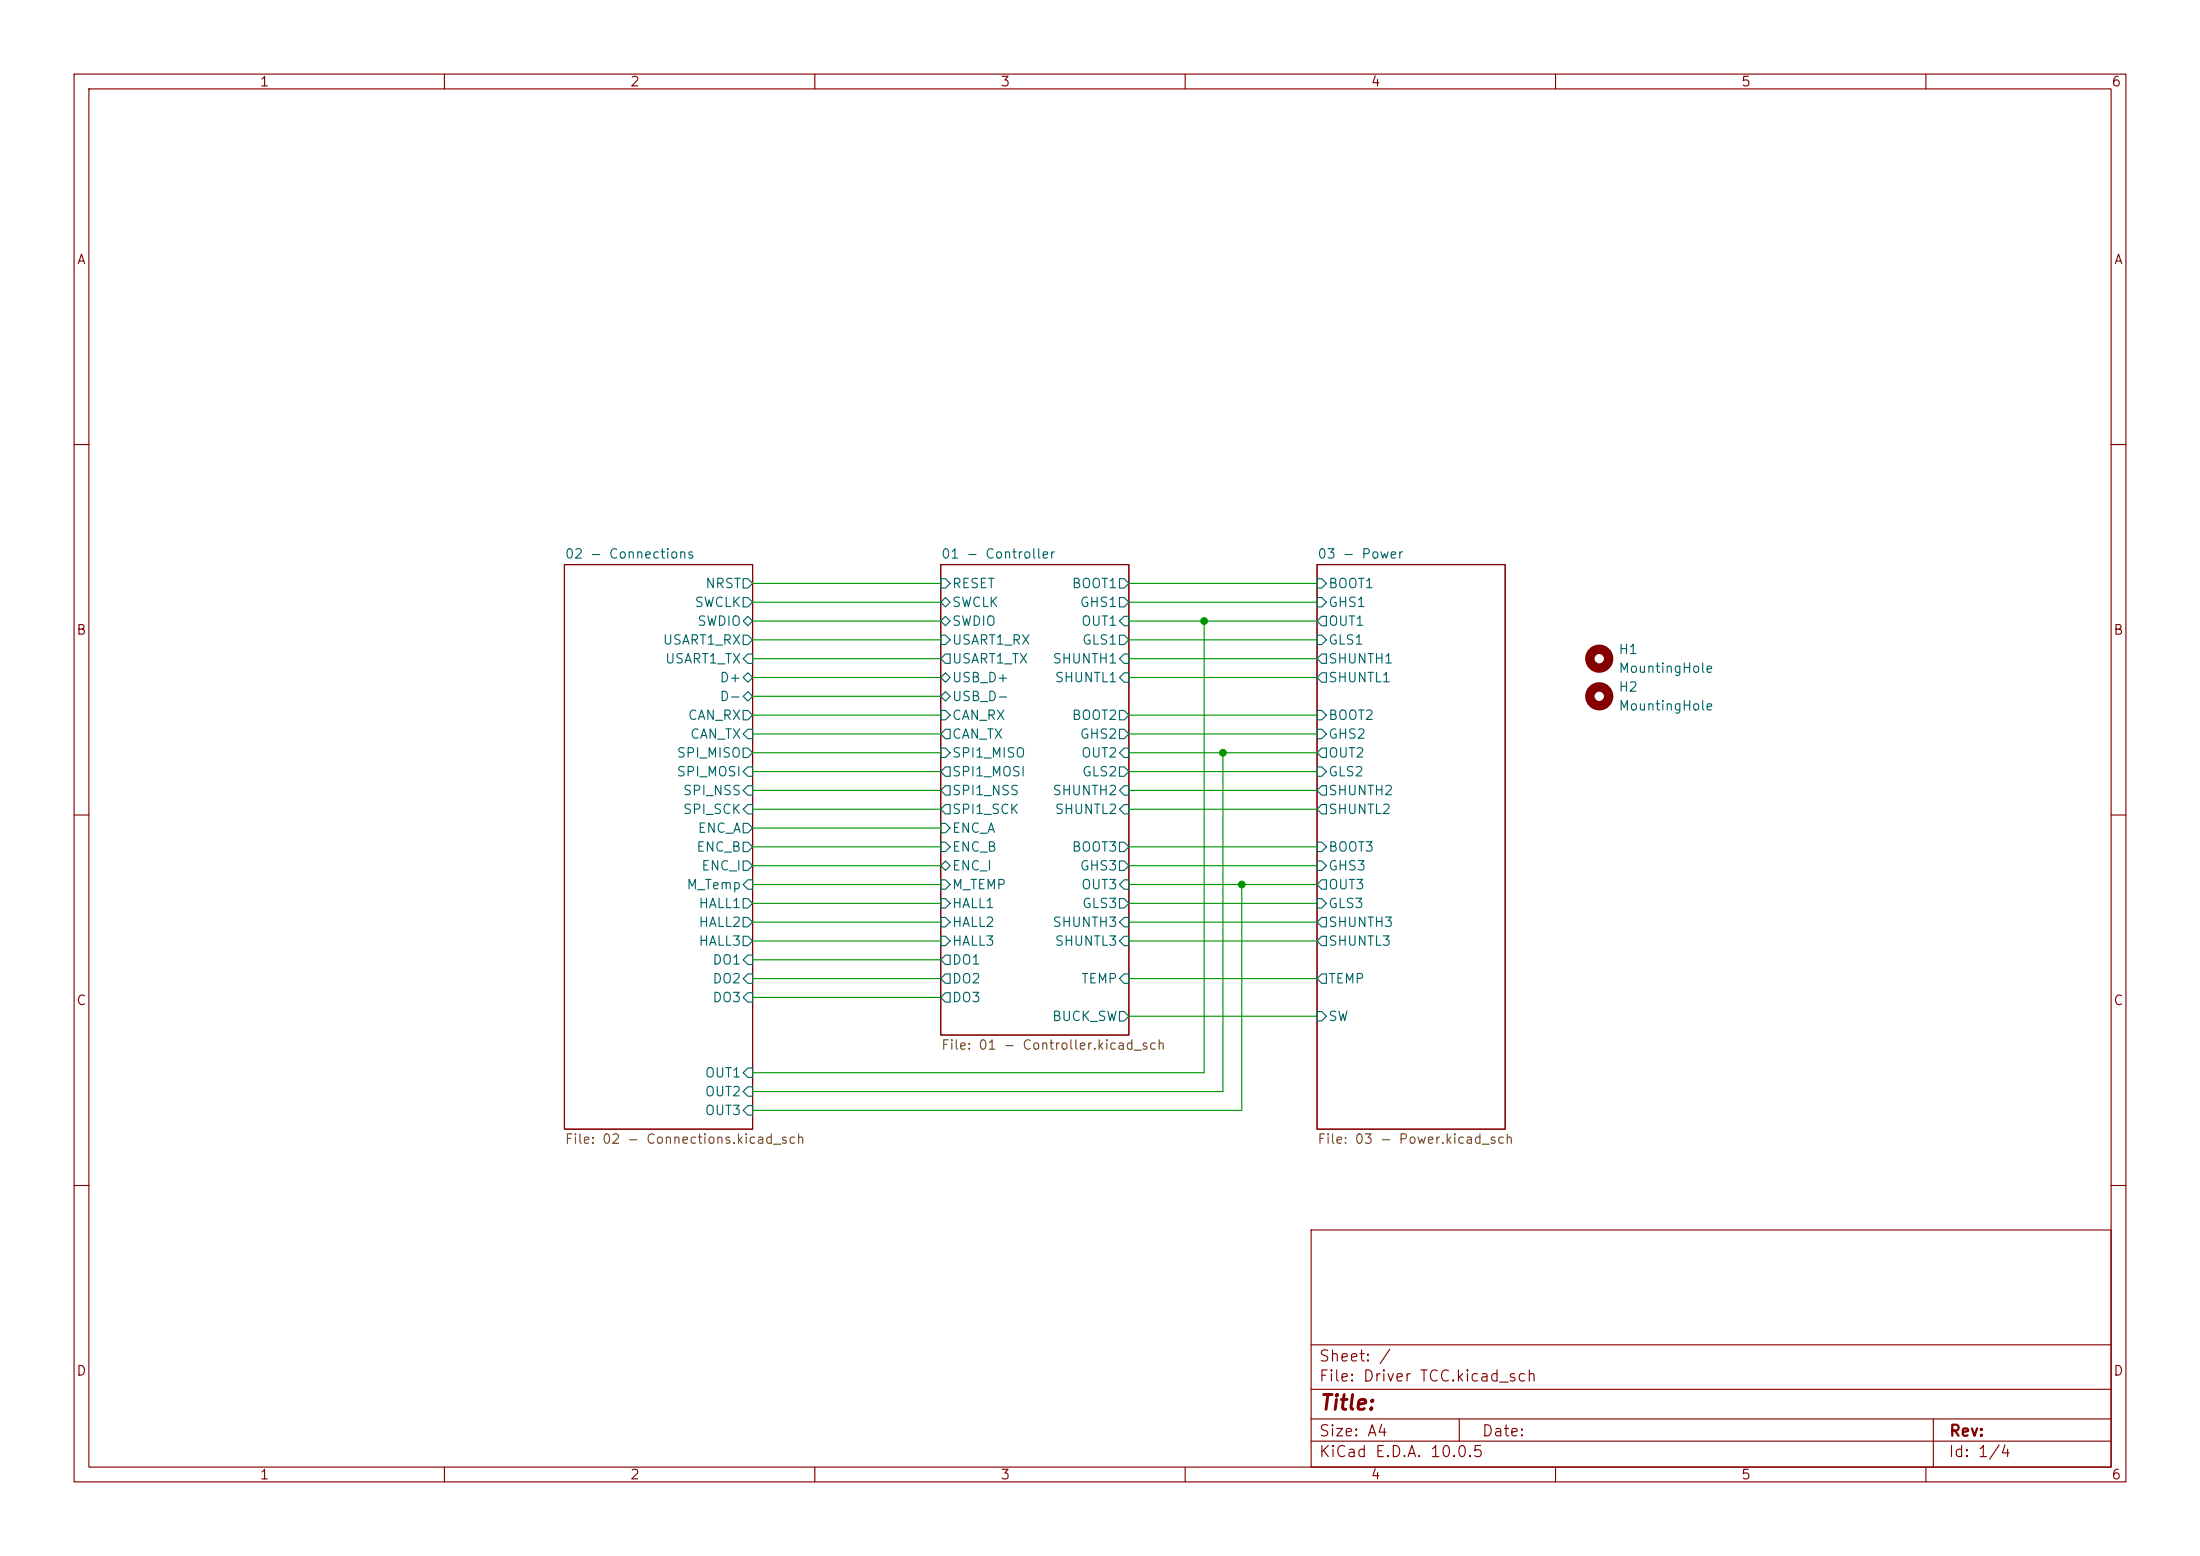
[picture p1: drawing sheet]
(kicad_sch
 (version 20260306)
 (generator "eeschema")
 (generator_version "10.0")
 (paper "A4")
 (lib_symbols
  (symbol "Mechanical:MountingHole"
   (pin_names
    (offset 1.016)) (exclude_from_sim no) (in_bom no) (on_board yes)
   (in_pos_files yes)
   (duplicate_pin_numbers_are_jumpers no)
   (property "Reference" "H" (at 0 5.08 0) (show_name no) (do_not_autoplace no) (effects (font (size 1.27 1.27))))
   (property "Value" "MountingHole" (at 0 3.175 0) (show_name no) (do_not_autoplace no) (effects (font (size 1.27 1.27))))
   (property "Footprint" "" (at 0 0 0) (show_name no) (do_not_autoplace no) (hide yes) (effects (font (size 1.27 1.27))))
   (property "Datasheet" "" (at 0 0 0) (show_name no) (do_not_autoplace no) (hide yes) (effects (font (size 1.27 1.27))))
   (property "Description" "Mounting Hole without connection" (at 0 0 0) (show_name no) (do_not_autoplace no) (hide yes) (effects (font (size 1.27 1.27))))
   (symbol "MountingHole_0_1"
    (circle (center 0 0) (radius 1.27) (stroke (width 1.27) (type default)) (fill (type none))))
   (embedded_fonts no)))
 (junction
  (at 165.1 101.6)
  (diameter 0)
  (color 0 0 0 0))
 (junction
  (at 167.64 119.38)
  (diameter 0)
  (color 0 0 0 0))
 (junction
  (at 162.56 83.82)
  (diameter 0)
  (color 0 0 0 0))
 (wire
  (pts (xy 101.6 149.86) (xy 167.64 149.86))
  (stroke (width 0) (type default)))
 (wire
  (pts (xy 152.4 132.08) (xy 177.8 132.08))
  (stroke (width 0) (type default)))
 (wire
  (pts (xy 101.6 91.44) (xy 127 91.44))
  (stroke (width 0) (type default)))
 (wire
  (pts (xy 101.6 119.38) (xy 127 119.38))
  (stroke (width 0) (type default)))
 (wire
  (pts (xy 152.4 91.44) (xy 177.8 91.44))
  (stroke (width 0) (type default)))
 (wire
  (pts (xy 152.4 124.46) (xy 177.8 124.46))
  (stroke (width 0) (type default)))
 (wire
  (pts (xy 101.6 96.52) (xy 127 96.52))
  (stroke (width 0) (type default)))
 (wire
  (pts (xy 152.4 116.84) (xy 177.8 116.84))
  (stroke (width 0) (type default)))
 (wire
  (pts (xy 152.4 119.38) (xy 167.64 119.38))
  (stroke (width 0) (type default)))
 (wire
  (pts (xy 101.6 99.06) (xy 127 99.06))
  (stroke (width 0) (type default)))
 (wire
  (pts (xy 101.6 121.92) (xy 127 121.92))
  (stroke (width 0) (type default)))
 (wire
  (pts (xy 101.6 111.76) (xy 127 111.76))
  (stroke (width 0) (type default)))
 (wire
  (pts (xy 101.6 78.74) (xy 127 78.74))
  (stroke (width 0) (type default)))
 (wire
  (pts (xy 152.4 114.3) (xy 177.8 114.3))
  (stroke (width 0) (type default)))
 (wire
  (pts (xy 152.4 96.52) (xy 177.8 96.52))
  (stroke (width 0) (type default)))
 (wire
  (pts (xy 152.4 109.22) (xy 177.8 109.22))
  (stroke (width 0) (type default)))
 (wire
  (pts (xy 101.6 101.6) (xy 127 101.6))
  (stroke (width 0) (type default)))
 (wire
  (pts (xy 101.6 129.54) (xy 127 129.54))
  (stroke (width 0) (type default)))
 (wire
  (pts (xy 101.6 114.3) (xy 127 114.3))
  (stroke (width 0) (type default)))
 (wire
  (pts (xy 101.6 83.82) (xy 127 83.82))
  (stroke (width 0) (type default)))
 (wire
  (pts (xy 101.6 109.22) (xy 127 109.22))
  (stroke (width 0) (type default)))
 (wire
  (pts (xy 152.4 86.36) (xy 177.8 86.36))
  (stroke (width 0) (type default)))
 (wire
  (pts (xy 152.4 104.14) (xy 177.8 104.14))
  (stroke (width 0) (type default)))
 (wire
  (pts (xy 101.6 127) (xy 127 127))
  (stroke (width 0) (type default)))
 (wire
  (pts (xy 162.56 83.82) (xy 162.56 144.78))
  (stroke (width 0) (type default)))
 (wire
  (pts (xy 101.6 104.14) (xy 127 104.14))
  (stroke (width 0) (type default)))
 (wire
  (pts (xy 152.4 137.16) (xy 177.8 137.16))
  (stroke (width 0) (type default)))
 (wire
  (pts (xy 101.6 132.08) (xy 127 132.08))
  (stroke (width 0) (type default)))
 (wire
  (pts (xy 101.6 134.62) (xy 127 134.62))
  (stroke (width 0) (type default)))
 (wire
  (pts (xy 101.6 116.84) (xy 127 116.84))
  (stroke (width 0) (type default)))
 (wire
  (pts (xy 101.6 144.78) (xy 162.56 144.78))
  (stroke (width 0) (type default)))
 (wire
  (pts (xy 152.4 101.6) (xy 165.1 101.6))
  (stroke (width 0) (type default)))
 (wire
  (pts (xy 152.4 106.68) (xy 177.8 106.68))
  (stroke (width 0) (type default)))
 (wire
  (pts (xy 101.6 93.98) (xy 127 93.98))
  (stroke (width 0) (type default)))
 (wire
  (pts (xy 167.64 149.86) (xy 167.64 119.38))
  (stroke (width 0) (type default)))
 (wire
  (pts (xy 167.64 119.38) (xy 177.8 119.38))
  (stroke (width 0) (type default)))
 (wire
  (pts (xy 152.4 127) (xy 177.8 127))
  (stroke (width 0) (type default)))
 (wire
  (pts (xy 152.4 83.82) (xy 162.56 83.82))
  (stroke (width 0) (type default)))
 (wire
  (pts (xy 152.4 121.92) (xy 177.8 121.92))
  (stroke (width 0) (type default)))
 (wire
  (pts (xy 101.6 86.36) (xy 127 86.36))
  (stroke (width 0) (type default)))
 (wire
  (pts (xy 101.6 88.9) (xy 127 88.9))
  (stroke (width 0) (type default)))
 (wire
  (pts (xy 152.4 99.06) (xy 177.8 99.06))
  (stroke (width 0) (type default)))
 (wire
  (pts (xy 101.6 106.68) (xy 127 106.68))
  (stroke (width 0) (type default)))
 (wire
  (pts (xy 101.6 124.46) (xy 127 124.46))
  (stroke (width 0) (type default)))
 (wire
  (pts (xy 162.56 83.82) (xy 177.8 83.82))
  (stroke (width 0) (type default)))
 (wire
  (pts (xy 165.1 101.6) (xy 177.8 101.6))
  (stroke (width 0) (type default)))
 (wire
  (pts (xy 152.4 88.9) (xy 177.8 88.9))
  (stroke (width 0) (type default)))
 (wire
  (pts (xy 152.4 78.74) (xy 177.8 78.74))
  (stroke (width 0) (type default)))
 (wire
  (pts (xy 101.6 147.32) (xy 165.1 147.32))
  (stroke (width 0) (type default)))
 (wire
  (pts (xy 152.4 81.28) (xy 177.8 81.28))
  (stroke (width 0) (type default)))
 (wire
  (pts (xy 101.6 81.28) (xy 127 81.28))
  (stroke (width 0) (type default)))
 (wire
  (pts (xy 165.1 101.6) (xy 165.1 147.32))
  (stroke (width 0) (type default)))
 (symbol
  (lib_id "Mechanical:MountingHole")
  (at 215.9 93.98 0)
  (unit 1)
  (body_style 1)
  (exclude_from_sim no)
  (in_bom no)
  (on_board yes)
  (in_pos_files yes)
  (dnp no)
  (fields_autoplaced yes)
  (property "Reference" "H2" (at 218.44 92.7099 0) (show_name no) (do_not_autoplace no) (effects (font (size 1.27 1.27)) (justify left)))
  (property "Value" "MountingHole" (at 218.44 95.2499 0) (show_name no) (do_not_autoplace no) (effects (font (size 1.27 1.27)) (justify left)))
  (property "Footprint" "MountingHole:MountingHole_2.2mm_M2" (at 215.9 93.98 0) (hide yes) (show_name no) (do_not_autoplace no) (effects (font (size 1.27 1.27))))
  (property "Datasheet" "" (at 215.9 93.98 0) (hide yes) (show_name no) (do_not_autoplace no) (effects (font (size 1.27 1.27))))
  (property "Description" "Mounting Hole without connection" (at 215.9 93.98 0) (hide yes) (show_name no) (do_not_autoplace no) (effects (font (size 1.27 1.27)))))
 (symbol
  (lib_id "Mechanical:MountingHole")
  (at 215.9 88.9 0)
  (unit 1)
  (body_style 1)
  (exclude_from_sim no)
  (in_bom no)
  (on_board yes)
  (in_pos_files yes)
  (dnp no)
  (fields_autoplaced yes)
  (property "Reference" "H1" (at 218.44 87.6299 0) (show_name no) (do_not_autoplace no) (effects (font (size 1.27 1.27)) (justify left)))
  (property "Value" "MountingHole" (at 218.44 90.1699 0) (show_name no) (do_not_autoplace no) (effects (font (size 1.27 1.27)) (justify left)))
  (property "Footprint" "MountingHole:MountingHole_2.2mm_M2" (at 215.9 88.9 0) (hide yes) (show_name no) (do_not_autoplace no) (effects (font (size 1.27 1.27))))
  (property "Datasheet" "" (at 215.9 88.9 0) (hide yes) (show_name no) (do_not_autoplace no) (effects (font (size 1.27 1.27))))
  (property "Description" "Mounting Hole without connection" (at 215.9 88.9 0) (hide yes) (show_name no) (do_not_autoplace no) (effects (font (size 1.27 1.27)))))
 (sheet
  (at 127 76.2)
  (size 25.4 63.5)
  (exclude_from_sim no)
  (in_bom yes)
  (on_board yes)
  (dnp no)
  (fields_autoplaced yes)
  (stroke (width 0.1524) (type solid))
  (fill (color 0 0 0 0))
  (property "Sheetname" "01 - Controller" (at 127 75.4884 0) (show_name no) (do_not_autoplace no) (effects (font (size 1.27 1.27)) (justify left bottom)))
  (property "Sheetfile" "01 - Controller.kicad_sch" (at 127 140.2846 0) (show_name no) (do_not_autoplace no) (effects (font (size 1.27 1.27)) (justify left top)))
  (pin "BOOT1" output (at 152.4 78.74 0) (effects (font (size 1.27 1.27)) (justify right)))
  (pin "BOOT2" output (at 152.4 96.52 0) (effects (font (size 1.27 1.27)) (justify right)))
  (pin "BOOT3" output (at 152.4 114.3 0) (effects (font (size 1.27 1.27)) (justify right)))
  (pin "BUCK_SW" output (at 152.4 137.16 0) (effects (font (size 1.27 1.27)) (justify right)))
  (pin "CAN_RX" input (at 127 96.52 180) (effects (font (size 1.27 1.27)) (justify left)))
  (pin "CAN_TX" output (at 127 99.06 180) (effects (font (size 1.27 1.27)) (justify left)))
  (pin "DO1" output (at 127 129.54 180) (effects (font (size 1.27 1.27)) (justify left)))
  (pin "ENC_A" input (at 127 111.76 180) (effects (font (size 1.27 1.27)) (justify left)))
  (pin "ENC_B" input (at 127 114.3 180) (effects (font (size 1.27 1.27)) (justify left)))
  (pin "ENC_I" bidirectional (at 127 116.84 180) (effects (font (size 1.27 1.27)) (justify left)))
  (pin "GHS1" output (at 152.4 81.28 0) (effects (font (size 1.27 1.27)) (justify right)))
  (pin "GHS2" output (at 152.4 99.06 0) (effects (font (size 1.27 1.27)) (justify right)))
  (pin "GHS3" output (at 152.4 116.84 0) (effects (font (size 1.27 1.27)) (justify right)))
  (pin "GLS1" output (at 152.4 86.36 0) (effects (font (size 1.27 1.27)) (justify right)))
  (pin "GLS2" output (at 152.4 104.14 0) (effects (font (size 1.27 1.27)) (justify right)))
  (pin "GLS3" output (at 152.4 121.92 0) (effects (font (size 1.27 1.27)) (justify right)))
  (pin "HALL1" input (at 127 121.92 180) (effects (font (size 1.27 1.27)) (justify left)))
  (pin "HALL2" input (at 127 124.46 180) (effects (font (size 1.27 1.27)) (justify left)))
  (pin "HALL3" input (at 127 127 180) (effects (font (size 1.27 1.27)) (justify left)))
  (pin "OUT1" input (at 152.4 83.82 0) (effects (font (size 1.27 1.27)) (justify right)))
  (pin "OUT2" input (at 152.4 101.6 0) (effects (font (size 1.27 1.27)) (justify right)))
  (pin "OUT3" input (at 152.4 119.38 0) (effects (font (size 1.27 1.27)) (justify right)))
  (pin "RESET" input (at 127 78.74 180) (effects (font (size 1.27 1.27)) (justify left)))
  (pin "SHUNTH1" input (at 152.4 88.9 0) (effects (font (size 1.27 1.27)) (justify right)))
  (pin "SHUNTH2" input (at 152.4 106.68 0) (effects (font (size 1.27 1.27)) (justify right)))
  (pin "SHUNTH3" input (at 152.4 124.46 0) (effects (font (size 1.27 1.27)) (justify right)))
  (pin "SHUNTL1" input (at 152.4 91.44 0) (effects (font (size 1.27 1.27)) (justify right)))
  (pin "SHUNTL2" input (at 152.4 109.22 0) (effects (font (size 1.27 1.27)) (justify right)))
  (pin "SHUNTL3" input (at 152.4 127 0) (effects (font (size 1.27 1.27)) (justify right)))
  (pin "SPI1_MISO" input (at 127 101.6 180) (effects (font (size 1.27 1.27)) (justify left)))
  (pin "SPI1_MOSI" output (at 127 104.14 180) (effects (font (size 1.27 1.27)) (justify left)))
  (pin "SPI1_NSS" output (at 127 106.68 180) (effects (font (size 1.27 1.27)) (justify left)))
  (pin "SPI1_SCK" output (at 127 109.22 180) (effects (font (size 1.27 1.27)) (justify left)))
  (pin "SWCLK" bidirectional (at 127 81.28 180) (effects (font (size 1.27 1.27)) (justify left)))
  (pin "SWDIO" bidirectional (at 127 83.82 180) (effects (font (size 1.27 1.27)) (justify left)))
  (pin "TEMP" input (at 152.4 132.08 0) (effects (font (size 1.27 1.27)) (justify right)))
  (pin "USART1_RX" input (at 127 86.36 180) (effects (font (size 1.27 1.27)) (justify left)))
  (pin "USART1_TX" output (at 127 88.9 180) (effects (font (size 1.27 1.27)) (justify left)))
  (pin "USB_D+" bidirectional (at 127 91.44 180) (effects (font (size 1.27 1.27)) (justify left)))
  (pin "USB_D-" bidirectional (at 127 93.98 180) (effects (font (size 1.27 1.27)) (justify left)))
  (pin "DO2" output (at 127 132.08 180) (effects (font (size 1.27 1.27)) (justify left)))
  (pin "DO3" output (at 127 134.62 180) (effects (font (size 1.27 1.27)) (justify left)))
  (pin "M_TEMP" input (at 127 119.38 180) (effects (font (size 1.27 1.27)) (justify left))))
 (sheet
  (at 76.2 76.2)
  (size 25.4 76.2)
  (exclude_from_sim no)
  (in_bom yes)
  (on_board yes)
  (dnp no)
  (fields_autoplaced yes)
  (stroke (width 0.1524) (type solid))
  (fill (color 0 0 0 0))
  (property "Sheetname" "02 - Connections" (at 76.2 75.4884 0) (show_name no) (do_not_autoplace no) (effects (font (size 1.27 1.27)) (justify left bottom)))
  (property "Sheetfile" "02 - Connections.kicad_sch" (at 76.2 152.9846 0) (show_name no) (do_not_autoplace no) (effects (font (size 1.27 1.27)) (justify left top)))
  (pin "D+" bidirectional (at 101.6 91.44 0) (effects (font (size 1.27 1.27)) (justify right)))
  (pin "D-" bidirectional (at 101.6 93.98 0) (effects (font (size 1.27 1.27)) (justify right)))
  (pin "ENC_A" output (at 101.6 111.76 0) (effects (font (size 1.27 1.27)) (justify right)))
  (pin "ENC_B" output (at 101.6 114.3 0) (effects (font (size 1.27 1.27)) (justify right)))
  (pin "ENC_I" output (at 101.6 116.84 0) (effects (font (size 1.27 1.27)) (justify right)))
  (pin "NRST" output (at 101.6 78.74 0) (effects (font (size 1.27 1.27)) (justify right)))
  (pin "OUT1" input (at 101.6 144.78 0) (effects (font (size 1.27 1.27)) (justify right)))
  (pin "OUT2" input (at 101.6 147.32 0) (effects (font (size 1.27 1.27)) (justify right)))
  (pin "OUT3" input (at 101.6 149.86 0) (effects (font (size 1.27 1.27)) (justify right)))
  (pin "SPI_MISO" output (at 101.6 101.6 0) (effects (font (size 1.27 1.27)) (justify right)))
  (pin "SPI_MOSI" input (at 101.6 104.14 0) (effects (font (size 1.27 1.27)) (justify right)))
  (pin "SPI_NSS" input (at 101.6 106.68 0) (effects (font (size 1.27 1.27)) (justify right)))
  (pin "SPI_SCK" input (at 101.6 109.22 0) (effects (font (size 1.27 1.27)) (justify right)))
  (pin "SWCLK" output (at 101.6 81.28 0) (effects (font (size 1.27 1.27)) (justify right)))
  (pin "SWDIO" bidirectional (at 101.6 83.82 0) (effects (font (size 1.27 1.27)) (justify right)))
  (pin "USART1_RX" output (at 101.6 86.36 0) (effects (font (size 1.27 1.27)) (justify right)))
  (pin "USART1_TX" input (at 101.6 88.9 0) (effects (font (size 1.27 1.27)) (justify right)))
  (pin "CAN_RX" output (at 101.6 96.52 0) (effects (font (size 1.27 1.27)) (justify right)))
  (pin "CAN_TX" input (at 101.6 99.06 0) (effects (font (size 1.27 1.27)) (justify right)))
  (pin "DO1" input (at 101.6 129.54 0) (effects (font (size 1.27 1.27)) (justify right)))
  (pin "DO2" input (at 101.6 132.08 0) (effects (font (size 1.27 1.27)) (justify right)))
  (pin "DO3" input (at 101.6 134.62 0) (effects (font (size 1.27 1.27)) (justify right)))
  (pin "HALL1" output (at 101.6 121.92 0) (effects (font (size 1.27 1.27)) (justify right)))
  (pin "HALL2" output (at 101.6 124.46 0) (effects (font (size 1.27 1.27)) (justify right)))
  (pin "HALL3" output (at 101.6 127 0) (effects (font (size 1.27 1.27)) (justify right)))
  (pin "M_Temp" input (at 101.6 119.38 0) (effects (font (size 1.27 1.27)) (justify right))))
 (sheet
  (at 177.8 76.2)
  (size 25.4 76.2)
  (exclude_from_sim no)
  (in_bom yes)
  (on_board yes)
  (dnp no)
  (fields_autoplaced yes)
  (stroke (width 0.1524) (type solid))
  (fill (color 0 0 0 0))
  (property "Sheetname" "03 - Power" (at 177.8 75.4884 0) (show_name no) (do_not_autoplace no) (effects (font (size 1.27 1.27)) (justify left bottom)))
  (property "Sheetfile" "03 - Power.kicad_sch" (at 177.8 152.9846 0) (show_name no) (do_not_autoplace no) (effects (font (size 1.27 1.27)) (justify left top)))
  (pin "BOOT1" input (at 177.8 78.74 180) (effects (font (size 1.27 1.27)) (justify left)))
  (pin "BOOT2" input (at 177.8 96.52 180) (effects (font (size 1.27 1.27)) (justify left)))
  (pin "BOOT3" input (at 177.8 114.3 180) (effects (font (size 1.27 1.27)) (justify left)))
  (pin "GHS1" input (at 177.8 81.28 180) (effects (font (size 1.27 1.27)) (justify left)))
  (pin "GHS2" input (at 177.8 99.06 180) (effects (font (size 1.27 1.27)) (justify left)))
  (pin "GHS3" input (at 177.8 116.84 180) (effects (font (size 1.27 1.27)) (justify left)))
  (pin "GLS1" input (at 177.8 86.36 180) (effects (font (size 1.27 1.27)) (justify left)))
  (pin "GLS2" input (at 177.8 104.14 180) (effects (font (size 1.27 1.27)) (justify left)))
  (pin "GLS3" input (at 177.8 121.92 180) (effects (font (size 1.27 1.27)) (justify left)))
  (pin "OUT1" output (at 177.8 83.82 180) (effects (font (size 1.27 1.27)) (justify left)))
  (pin "OUT2" output (at 177.8 101.6 180) (effects (font (size 1.27 1.27)) (justify left)))
  (pin "OUT3" output (at 177.8 119.38 180) (effects (font (size 1.27 1.27)) (justify left)))
  (pin "SHUNTH1" output (at 177.8 88.9 180) (effects (font (size 1.27 1.27)) (justify left)))
  (pin "SHUNTH2" output (at 177.8 106.68 180) (effects (font (size 1.27 1.27)) (justify left)))
  (pin "SHUNTH3" output (at 177.8 124.46 180) (effects (font (size 1.27 1.27)) (justify left)))
  (pin "SHUNTL1" output (at 177.8 91.44 180) (effects (font (size 1.27 1.27)) (justify left)))
  (pin "SHUNTL2" output (at 177.8 109.22 180) (effects (font (size 1.27 1.27)) (justify left)))
  (pin "SHUNTL3" output (at 177.8 127 180) (effects (font (size 1.27 1.27)) (justify left)))
  (pin "SW" input (at 177.8 137.16 180) (effects (font (size 1.27 1.27)) (justify left)))
  (pin "TEMP" output (at 177.8 132.08 180) (effects (font (size 1.27 1.27)) (justify left))))
 (sheet_instances
  (path ""
   (page "1")))
 (embedded_fonts no))
